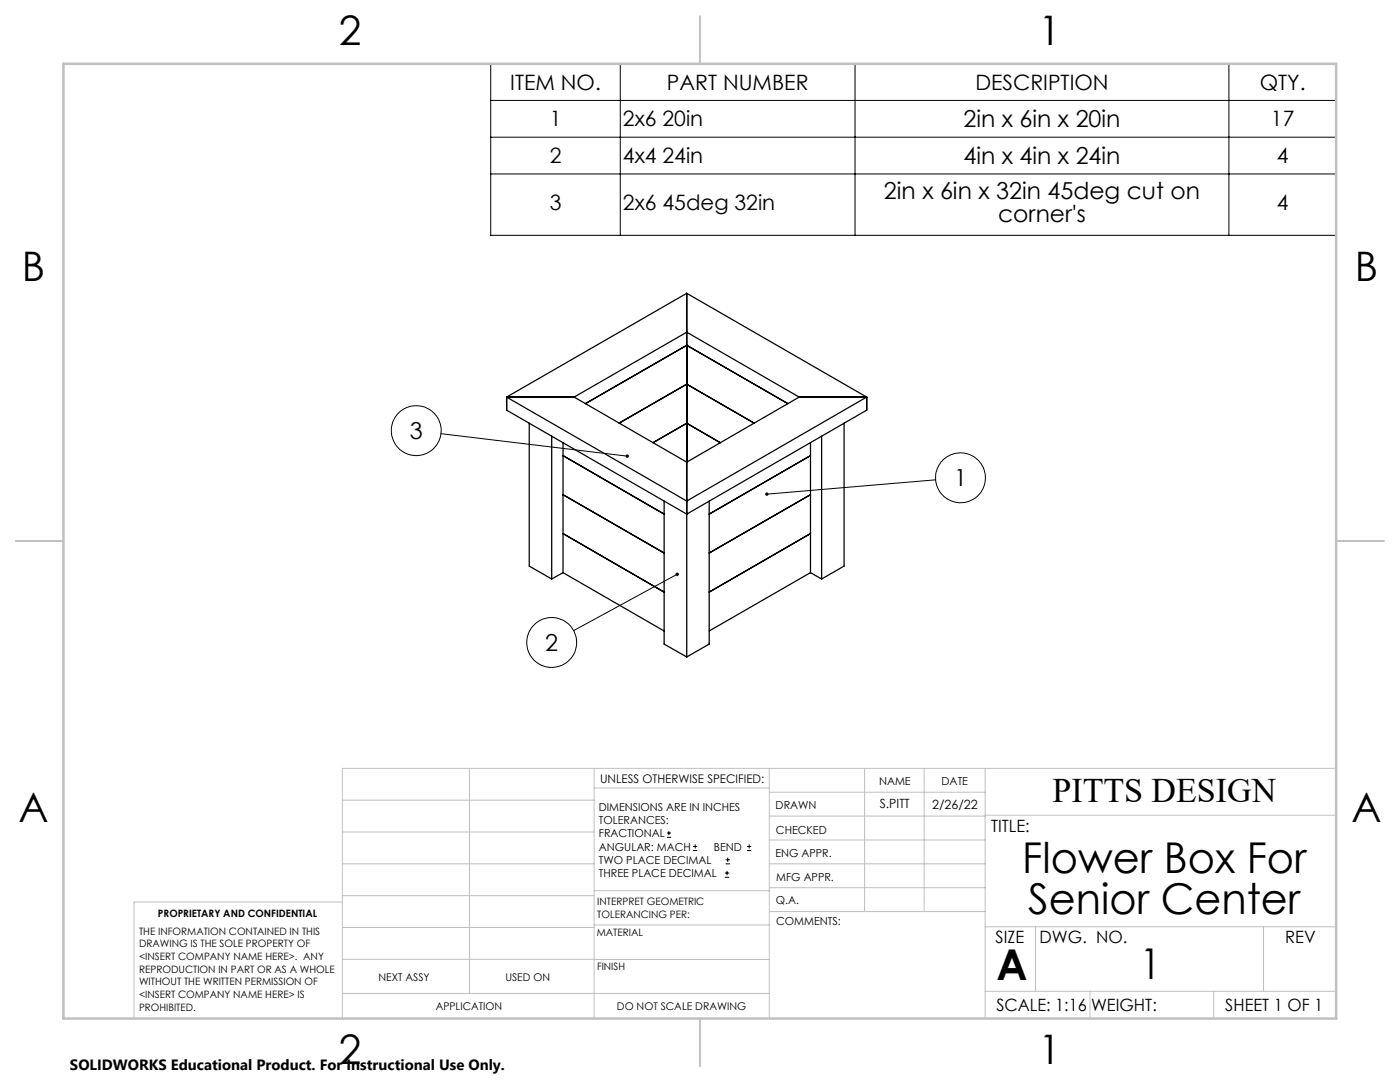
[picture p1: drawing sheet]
<svg xmlns="http://www.w3.org/2000/svg" width="279mm" height="216mm" viewBox="0 0 279 216" stroke-linecap="round" stroke-linejoin="round" font-family="sans-serif">
<g fill="none" stroke="#000" stroke-width=".2">
<path d="M97.9 12.7h168.8v34.3h-168.8zM123.8 12.7v34.3M170.6 12.7v34.3M245.3 12.7v34.3M97.9 20h168.8M97.9 27.4h168.8M97.9 34.7h168.8M88 86.5l37.2 4.5M186.7 95.7l-33.7 2.9M135.1 114.6l-20.6 11.2M133.1 167.1h.8M133.1 166.2h.8"/>
<path d="M133.5 165.8v.9M138.3 169.7h.8M138.3 168.9h.8M138.7 168.5v.8M144.7 175h.8M144.7 174.2h.8M144.8 172.4h.9M144.8 171.6h.9M145.1 173.8v.8M145.2 171.1v.9M149.1 169.7h.8M149.1 168.9h.8"/>
<path d="M149.5 168.5v.8"/>
<circle cx="83.1" cy="85.9" r="5"/>
<circle cx="191.7" cy="95.3" r="5"/>
<circle cx="110.1" cy="128.2" r="5"/>
</g>
<g fill="none" stroke="#c0c0c0" stroke-width=".2">
<path d="M68.3 159.7h50.3M93.7 153.3v44.9M118.6 153.3v49.9M118.6 157.2h34.9M153.5 153.3v49.9M153.5 158.1h43.1M172.5 153.3v28.6M184.4 153.3v28.6M196.6 153.3v49.9M266.7 153.3h-198.4v49.9M68.3 178.7h50.3M68.3 172.4h50.3"/>
<path d="M68.3 166h50.3M68.3 180h-41.6v23.2M118.6 177.7h35M153.5 167.6h43.1M153.5 162.8h43.1M153.5 172.4h43.1M153.5 177.1h43.1M196.6 162.7h70.1M68.3 198.2h85.2M68.3 191.4l85.2 .1M68.3 185.1h50.3M118.6 184.6h35"/>
<path d="M153.6 181.9h43M196.6 197.8h70.1M196.6 184.9h70.1M206.7 184.9v12.9M217.5 197.8v5.4M242.2 197.8v5.4M252.2 184.9v12.9"/>
</g>
<path d="M139.7 3.2v9.5M3.1 107.9h9.6M266.7 107.9h9.5M139.7 203.2v9.6" fill="none" stroke="#c0c0c0" stroke-width=".25"/>
<path d="M12.7 12.7h254v190.5h-254z" fill="none" stroke="#c0c0c0" stroke-width=".5"/>
<path d="M124.9 90.8a.34 .34 0 0 0 .2 .5 .34 .34 0 0 0 .4-.2l-.3-.1h.3a.36 .36 0 0 0-.2-.3 .36 .36 0 0 0-.4 .1zM152.8 98.3l-.1 .3h.3h-.3a.34 .34 0 0 0 .5 .3 .34 .34 0 0 0 .1-.5 .34 .34 0 0 0-.5-.1zM134.9 114.4a.35 .35 0 0 0 .2 .5 .35 .35 0 0 0 .4-.5l-.4 .2 .4-.2a.36 .36 0 0 0-.6 0z" fill="#000"/>
<g fill="none" stroke="#000" stroke-width=".25">
<path d="M137.1 58.5v72.6M137.1 58.5l35.9 20.7M137.1 58.5l-36 20.7M101.1 79.2h13.5M101.1 79.2l36 20.8 35.9-20.8M101.1 79.2v2.6l36 20.8 35.9-20.8v-2.6M114.6 79.2l22.5 13M114.6 79.2l22.5-12.9 22.4 12.9M137.1 76.7v15.5M159.5 79.2h13.5M159.5 79.2l-22.4 13M105.6 84.4v28.6l4.5 2.5"/>
<path d="M110.1 87v28.5M112.4 88.3v26M112.4 90.9l20.1 11.7M112.4 98.7l20.1 11.6M116.8 80.5l20.3-11.6 20.1 11.6M123.6 84.4l13.5-7.7 13.4 7.7-13.4-7.7zM130.3 88.3l6.8-3.8 6.7 3.8-6.7-3.8zM132.5 100v28.5l4.6 2.6M141.5 100v28.5l-4.4 2.6M161.7 98.7l-20.2 11.6M161.7 88.3v26M161.7 90.9l-20.2 11.7"/>
<path d="M164 87v28.5M168.5 84.4v28.6l-4.5 2.5M112.4 114.3l-2.3 1.2M112.4 114.3l20.1 11.6M112.4 106.5l20.1 11.6M161.7 114.3l2.3 1.2M161.7 106.5l-20.2 11.6M161.7 114.3l-20.2 11.6"/>
</g>
<g font-size="8.5">
<text x="204" y="174.2">Flower Box For</text>
<text x="205.2" y="182.3">Senior Center</text>
<text x="198.9" y="195.5">A</text>
<text x="227.5" y="195.4">1</text>
</g>
<g font-size="8.1">
<text x="67.6" y="8.9">2</text>
<text x="207.3" y="8.9">1</text>
<text x="4.4" y="56.2">B</text>
<text x="270.4" y="56.2">B</text>
<text x="3.7" y="164.1">A</text>
<text x="269.7" y="164.1">A</text>
<text x="67.6" y="212.4">2</text>
<text x="207.3" y="212.4">1</text>
</g>
<text font-size="6.9" x="210.1" y="160.1">PITTS DESIGN</text>
<g font-size="4.7">
<text x="192.3" y="25.4">2in x 6in x 20in</text>
<text x="192.3" y="32.7">4in x 4in x 24in</text>
<text x="176.4" y="39.8">2in x 6in x 32in 45deg cut on</text>
<text x="199.2" y="44.3">corner's</text>
<text x="81.8" y="87.6">3</text>
<text x="190.4" y="97">1</text>
<text x="108.8" y="129.9">2</text>
</g>
<g font-size="4.2">
<text x="101.8" y="17.9">ITEM NO.</text>
<text x="133.1" y="17.9">PART NUMBER</text>
<text x="194.7" y="17.9">DESCRIPTION</text>
<text x="251.4" y="17.9">QTY.</text>
<text x="109.7" y="25.2">1</text>
<text x="124.3" y="25.2">2x6 20in</text>
<text x="253.6" y="25.2">17</text>
<text x="109.7" y="32.5">2</text>
<text x="124.3" y="32.5">4x4 24in</text>
<text x="254.8" y="32.5">4</text>
<text x="109.7" y="42">3</text>
<text x="124.3" y="42">2x6 45deg 32in</text>
<text x="254.8" y="42">4</text>
</g>
<g font-size="3.4">
<text x="197.8" y="166">TITLE:</text>
<text x="198.7" y="188.1">SIZE</text>
<text x="207.5" y="188.1">DWG. NO.</text>
<text x="256.5" y="188.2">REV</text>
<text x="198.8" y="201.7">SCALE: 1:16</text>
<text x="217.7" y="201.8">WEIGHT:</text>
<text x="244.5" y="201.7">SHEET 1 OF 1</text>
</g>
<text font-size="3" x="14" y="213.5">SOLIDWORKS Educational Product. For Instructional Use Only.</text>
<g font-size="2.5">
<text x="175.6" y="161.3">S.PITT</text>
<text x="186" y="161.4">2/26/22</text>
</g>
<text font-size="2.4" x="119.8" y="156.2">UNLESS OTHERWISE SPECIFIED:</text>
<g font-size="2.2">
<text x="119.5" y="161.8">DIMENSIONS ARE IN INCHES</text>
<text x="154.8" y="161.4">DRAWN</text>
<text x="175.4" y="156.6">NAME</text>
<text x="187.9" y="156.7">DATE</text>
<text x="119.5" y="164.4">TOLERANCES:</text>
<text x="119.5" y="167.1">FRACTIONAL</text>
<text x="154.9" y="166.3">CHECKED</text>
<text x="119.5" y="169.7">ANGULAR: MACH</text>
<text x="119.5" y="172.4">TWO PLACE DECIMAL</text>
<text x="142.5" y="169.7">BEND</text>
<text x="154.8" y="171">ENG APPR.</text>
<text x="119.5" y="175">THREE PLACE DECIMAL</text>
<text x="154.9" y="175.7">MFG APPR.</text>
<text x="154.9" y="180.4">Q.A.</text>
<text x="154.9" y="184.6">COMMENTS:</text>
</g>
<g font-size="2.1">
<text x="75.5" y="195.7">NEXT ASSY</text>
<text x="100.9" y="195.7">USED ON</text>
<text x="86.9" y="201.5">APPLICATION</text>
<text x="123.1" y="201.6">DO NOT SCALE DRAWING</text>
</g>
<g font-size="2">
<text x="31.5" y="182.9">PROPRIETARY AND CONFIDENTIAL</text>
<text x="119.2" y="180.6">INTERPRET GEOMETRIC</text>
<text x="119.2" y="183.1">TOLERANCING PER:</text>
<text x="27.8" y="186.5">THE INFORMATION CONTAINED IN THIS</text>
<text x="27.8" y="189">DRAWING IS THE SOLE PROPERTY OF</text>
<text x="27.8" y="191.6">&lt;INSERT COMPANY NAME HERE&gt;. ANY</text>
<text x="119.1" y="186.7">MATERIAL</text>
<text x="27.8" y="194.1">REPRODUCTION IN PART OR AS A WHOLE</text>
<text x="27.8" y="196.6">WITHOUT THE WRITTEN PERMISSION OF</text>
<text x="119.1" y="193.5">FINISH</text>
<text x="27.8" y="199.1">&lt;INSERT COMPANY NAME HERE&gt; IS</text>
<text x="27.8" y="201.7">PROHIBITED.</text>
</g>
</svg>
